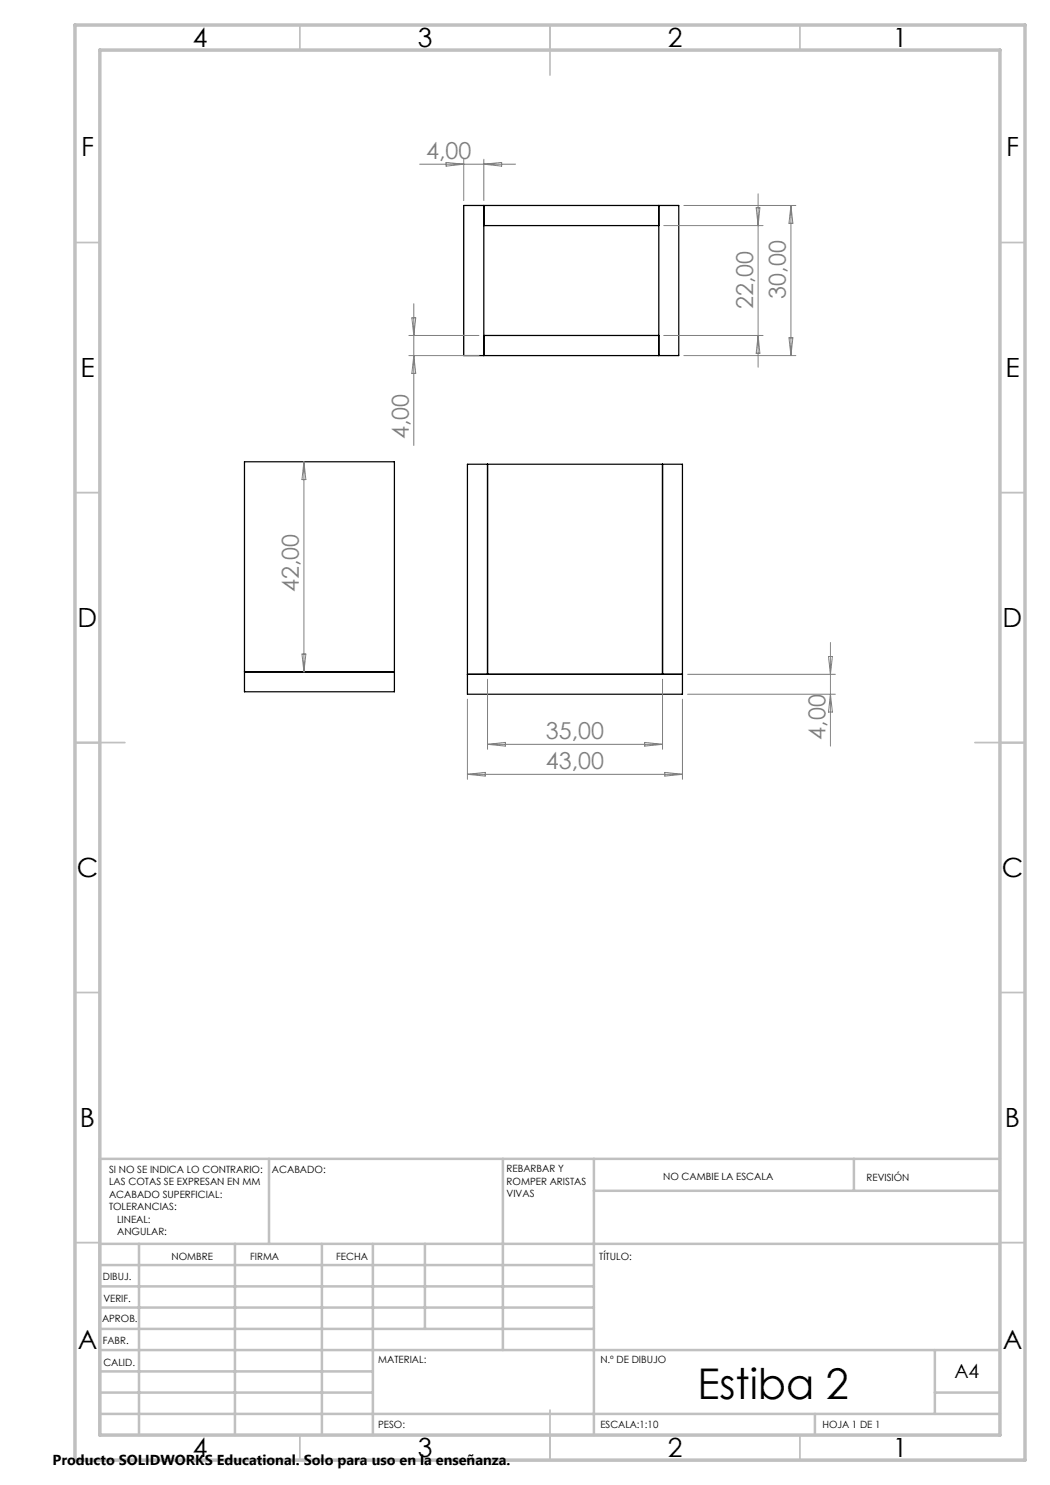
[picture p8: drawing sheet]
<svg xmlns="http://www.w3.org/2000/svg" width="210mm" height="297mm" viewBox="0 0 210 297" stroke-linecap="round" stroke-linejoin="round" font-family="sans-serif">
<path d="M92.7 41.1h43v30h-43zM96.8 45.1h35M96.8 41.1v30M131.8 41.1v30M96.8 67.1h35M48.9 92.4h30v46h-30zM93.5 92.8h43v46h-43zM97.5 92.8v42.1M132.5 92.8v42.1M48.9 134.4h30M93.5 134.9h43" fill="none" stroke="#000" stroke-width=".25"/>
<g fill="none" stroke="#808080" stroke-width=".2">
<path d="M83.9 32.8h19.2M89.2 32.5l3.5 .3-3.5 .4zM92.7 31.9v8.2M96.8 31.9v8.2M96.8 32.8l3.5-.3v.7zM151.6 38.8v34.6M132.8 45.1h19.8M136.8 41.1h22.4M151.2 41.6h.8l-.4 3.5zM158.2 41.1v30M158.2 41.1l.4 3.6h-.8zM81.8 71.1h14"/>
<path d="M81.8 67.1h14M82.4 63.6h.7l-.3 3.5zM82.8 60.7v28.4M82.8 71.1l.3 3.6h-.7zM132.8 67.1h19.8M136.8 71.1h22.4M151.6 67.1l.4 3.6h-.8zM157.8 67.6h.8l-.4 3.5zM60.8 92.4v42M60.8 92.4l.4 3.5h-.8zM60.4 130.8h.8l-.4 3.6zM93.5 139.8v16.1"/>
<path d="M97.5 135.9v14M132.5 135.9v14M136.5 139.8v16.1M137.5 134.9h29.6M137.5 138.8h29.6M165.7 131.3h.8l-.4 3.6zM166.1 128.5v20.7M166.1 138.8l.4 3.6h-.8zM93.5 154.9h43M93.5 154.9l3.5-.4v.7zM97.5 148.9h35M97.5 148.9l3.6-.4v.7z"/>
<path d="M128.9 148.5l3.6 .4-3.6 .3zM133 154.5l3.5 .4-3.5 .3z"/>
</g>
<g fill="none" stroke="#c0c0c0" stroke-width=".35">
<path d="M60 5v5M110 5v10M160 5v5M15 48.5h5M200 48.5h5M15 98.5h5M200 98.5h5M15 148.5h10M195 148.5h10M15 198.5h5M200 198.5h5M15 248.5h5"/>
<path d="M200 248.5h5M60 287v5M110 282v10M160 287v5"/>
</g>
<g fill="none" stroke="#c0c0c0" stroke-width=".5">
<path d="M53.8 231.8v17M100.6 231.8v38.2M118.8 231.8v55.2M118.8 238.2h81.2M170.8 231.8v6.4M200 231.8h-180v55.2M20 248.8h180M20 257.3h98.8M20 253h98.8M27.8 248.8v38.2M47 248.8v38.2M64.4 248.8v38.2"/>
<path d="M74.6 248.8v38.2M85 248.8v17M20 265.8h98.8M20 261.5h98.8M20 278.5h54.6M20 274.3h54.6M20 270h180M187 278.5h13M187 270v12.8M20 282.8h180M163 282.8v4.2"/>
</g>
<path d="M15 5h190v287h-190zM20 10h180v277h-180z" fill="none" stroke="#c0c0c0" stroke-width=".7"/>
<text font-size="8.5" x="139.5" y="279.7">Estiba 2</text>
<g font-size="5.3">
<text x="38.5" y="9.5">4</text>
<text x="83.5" y="9.5">3</text>
<text x="133.5" y="9.5">2</text>
<text x="178.5" y="9.5">1</text>
<text x="16.2" y="31.3">F</text>
<text x="201.2" y="31.3">F</text>
<text x="16.1" y="75.5">E</text>
<text x="201.1" y="75.5">E</text>
<text x="15.5" y="125.5">D</text>
<text x="200.5" y="125.5">D</text>
<text x="15.4" y="175.5">C</text>
<text x="200.4" y="175.5">C</text>
<text x="16" y="225.5">B</text>
<text x="201" y="225.5">B</text>
<text x="15.5" y="269.8">A</text>
<text x="200.5" y="269.8">A</text>
<text x="38.5" y="291.5">4</text>
<text x="83.5" y="291.5">3</text>
<text x="133.5" y="291.5">2</text>
<text x="178.5" y="291.5">1</text>
</g>
<g font-size="4.7" fill="#808080">
<text x="85.2" y="31.8">4,00</text>
<text x="157.2" y="59.7" transform="rotate(-90 157.2 59.7)">30,00</text>
<text x="150.6" y="61.8" transform="rotate(-90 150.6 61.8)">22,00</text>
<text x="81.8" y="87.8" transform="rotate(-90 81.8 87.8)">4,00</text>
<text x="59.8" y="118.4" transform="rotate(-90 59.8 118.4)">42,00</text>
<text x="109.2" y="147.8">35,00</text>
<text x="165.1" y="147.9" transform="rotate(-90 165.1 147.9)">4,00</text>
<text x="109.2" y="153.8">43,00</text>
</g>
<text font-size="3.9" x="190.9" y="275.5">A4</text>
<text font-size="2.9" x="10.5" y="292.9">Producto SOLIDWORKS Educational. Solo para uso en la enseñanza.</text>
<g font-size="2">
<text x="21.8" y="234.6">SI NO SE INDICA LO CONTRARIO:</text>
<text x="21.8" y="237.1">LAS COTAS SE EXPRESAN EN MM</text>
<text x="21.8" y="239.6">ACABADO SUPERFICIAL:</text>
<text x="54.4" y="234.6">ACABADO:</text>
<text x="101.3" y="234.5">REBARBAR Y</text>
<text x="101.3" y="237">ROMPER ARISTAS</text>
<text x="101.3" y="239.5">VIVAS</text>
<text x="132.6" y="236">NO CAMBIE LA ESCALA</text>
<text x="173.3" y="236.2">REVISIÓN</text>
<text x="21.8" y="242.1">TOLERANCIAS:</text>
<text x="23.4" y="244.6">LINEAL:</text>
<text x="23.4" y="247.1">ANGULAR:</text>
<text x="34.3" y="252">NOMBRE</text>
<text x="50" y="251.9">FIRMA</text>
<text x="67.2" y="251.9">FECHA</text>
<text x="119.9" y="251.9">TÍTULO:</text>
<text x="20.6" y="256.1">DIBUJ.</text>
<text x="20.7" y="260.3">VERIF.</text>
<text x="20.4" y="264.4">APROB.</text>
<text x="20.5" y="268.8">FABR.</text>
<text x="20.7" y="273.1">CALID.</text>
<text x="75.6" y="272.5">MATERIAL:</text>
<text x="120.1" y="272.5">N.º DE DIBUJO</text>
<text x="75.6" y="285.5">PESO:</text>
<text x="120.1" y="285.6">ESCALA:1:10</text>
<text x="164.5" y="285.6">HOJA 1 DE 1</text>
</g>
</svg>
